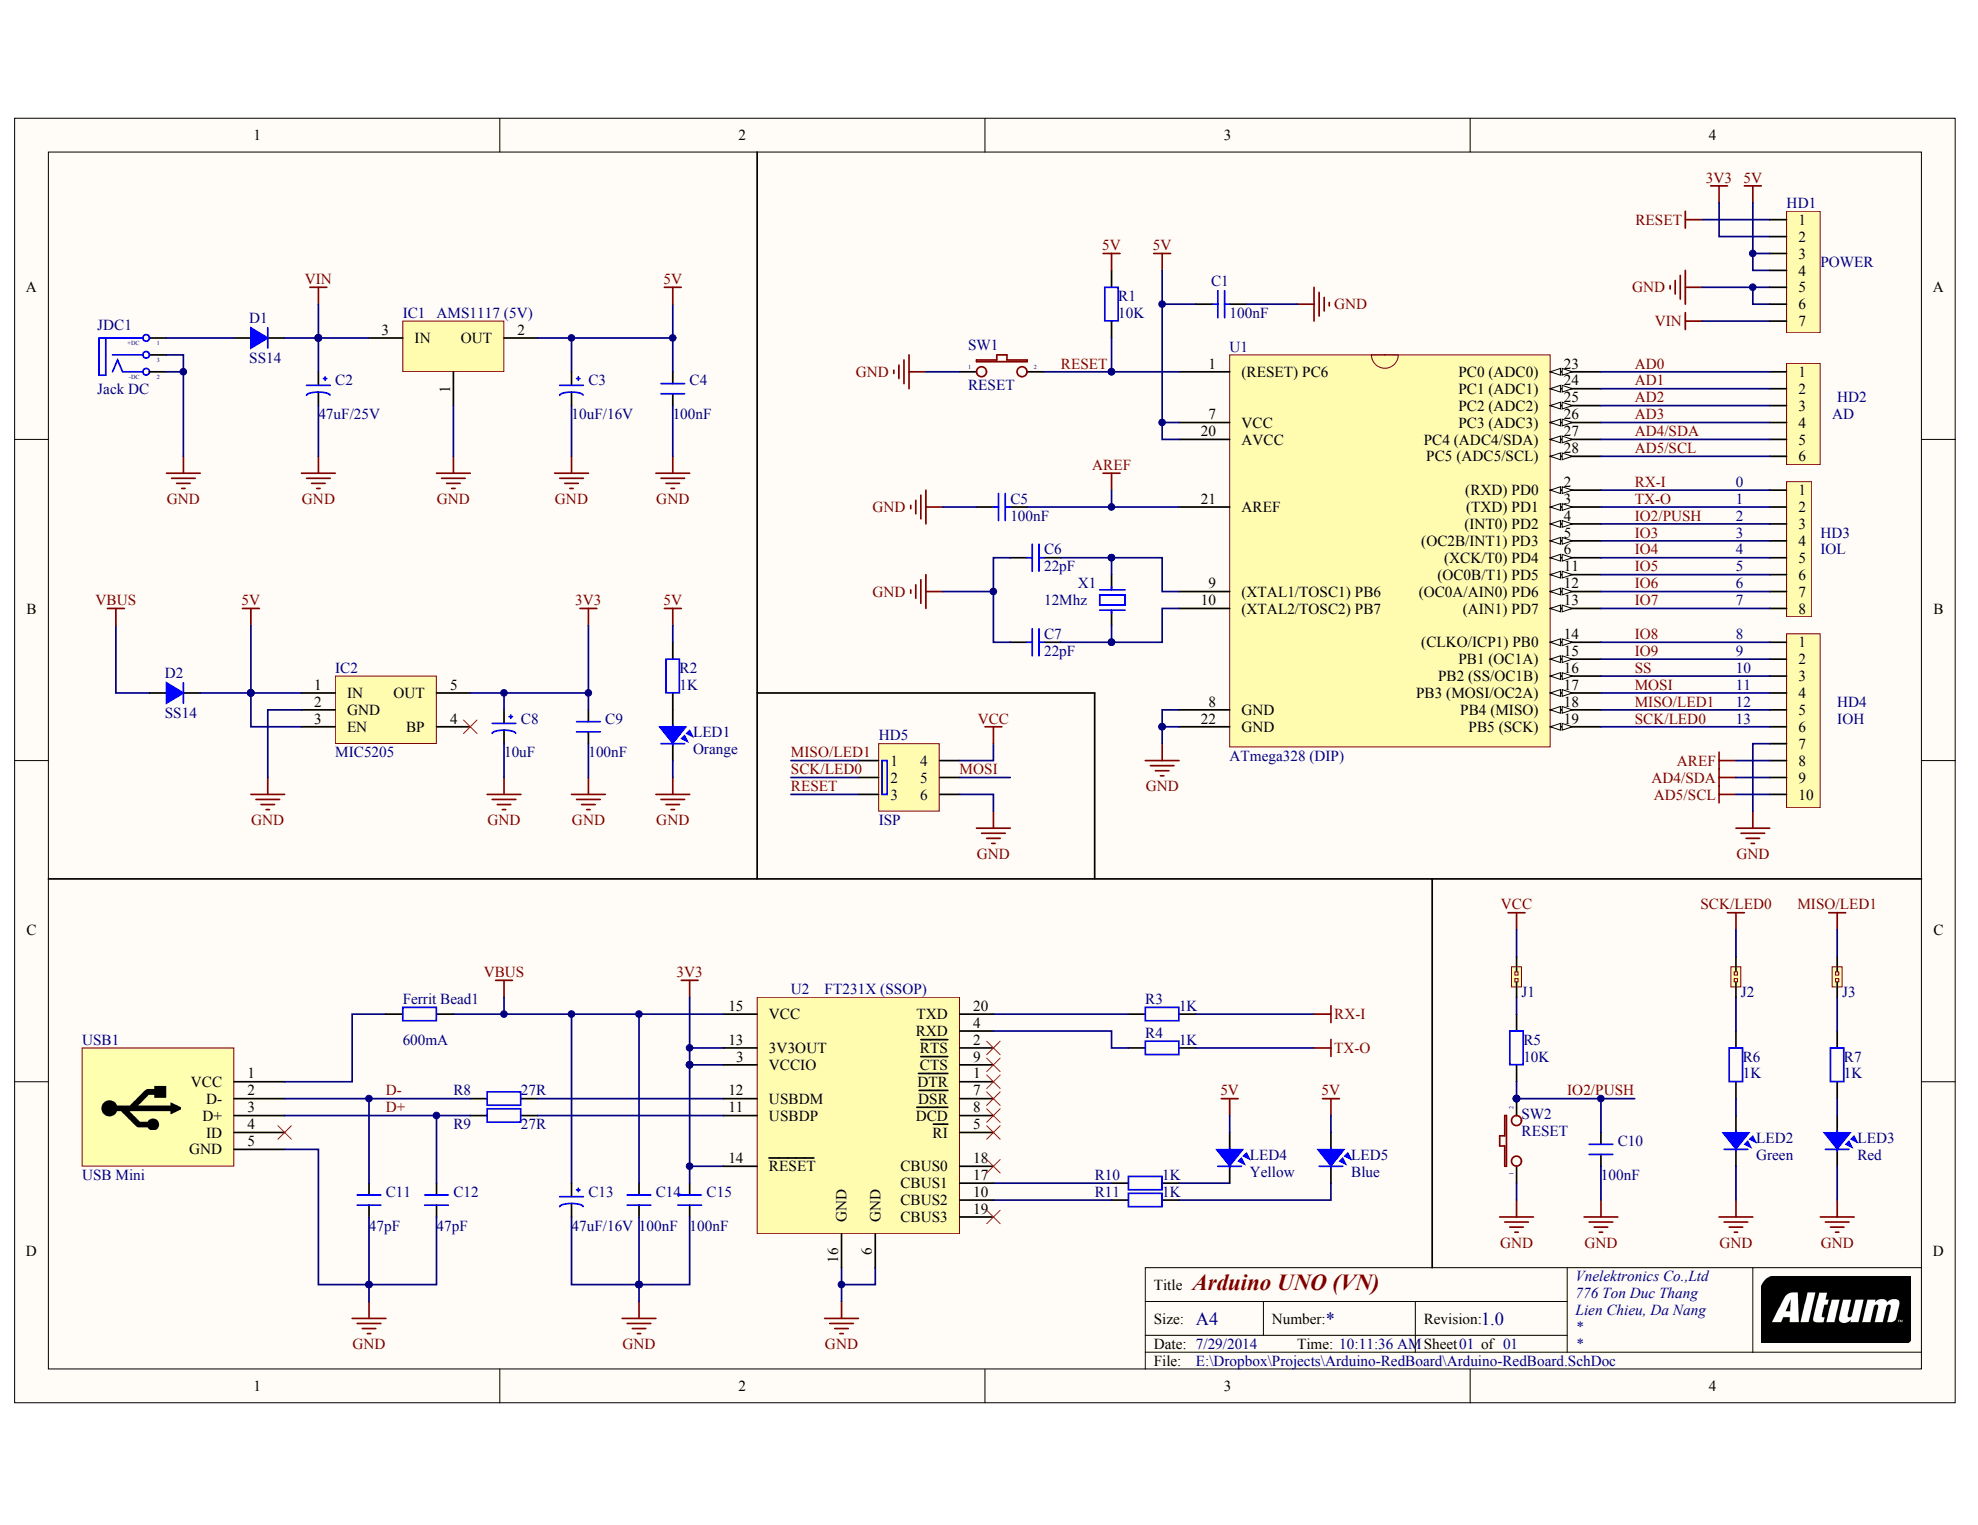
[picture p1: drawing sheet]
# Altium project Arduino-RedBoard.PrjPcb
1 sheet, 51 parts. Net scope: global (net labels, ports and power ports of the same name join across sheets).

## Sheet Arduino-RedBoard.SchDoc: Arduino UNO (VN)
size A4; Author: Tran Tuan; CompanyName: Vnelektronics Co.,Ltd; Organization: Vnelektronics Co.,Ltd; Address1: 776 Ton Duc Thang; Address2: Lien Chieu, Da Nang; Revision: 1.0; SheetNumber: 01; SheetTotal: 01

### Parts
C1  value 100nF  [CAPNTO2.54-3.05x1.78A]  (hidden comment: 5AK102KABAA)
C2  47uF/25V  [CP1/2]
C3  10uF/16V  [CP1/2]
C4  100nF  [CN2]
C5  value 100nF  [CAPNTO2.54-3.05x1.78A]  (hidden comment: 5AK102KABAA)
C6  value 22pF  [CAPNTO2.54-3.05x1.78A]  (hidden comment: 5AK102KABAA)
C7  value 22pF  [CAPNTO2.54-3.05x1.78A]  (hidden comment: 5AK102KABAA)
C8  10uF  [CP1/2]
C9  100nF  [CN2]
C10  100nF  [CN2]
C11  47pF  [CN2]
C12  47pF  [CN2]
C13  47uF/16V  [CP1/2]
C14  100nF  [CN2]
C15  100nF  [CN2]
D1  SS14  [D1A]
D2  SS14  [D1A]
Ferrit_Bead1  600mA  [AXIAL-0.4]
HD1  POWER
HD2  AD
HD3  IOL  [HED8]
HD4  IOH
HD5  ISP
IC1  AMS1117 (5V)
IC2  MIC5205
J1  Short Jump  (value not drawn)
J2  Short Jump  (value not drawn)
J3  Short Jump  (value not drawn)
JDC1  Jack DC  [DC-IN]
LED1  Orange  [LED-3]
LED2  Green  [LED-3]
LED3  Red  [LED-3]
LED4  Yellow  [LED-3]
LED5  Blue  [LED-3]
R1  value 10K  [AXIAL-0.4]  (hidden comment: Res2)
R2  value 1K  [AXIAL-0.4]  (hidden comment: Res2)
R3  value 1K  [AXIAL-0.4]  (hidden comment: Res2)
R4  value 1K  [AXIAL-0.4]  (hidden comment: Res2)
R5  value 10K  [AXIAL-0.4]  (hidden comment: Res2)
R6  value 1K  [AXIAL-0.4]  (hidden comment: Res2)
R7  value 1K  [AXIAL-0.4]  (hidden comment: Res2)
R8  value 27R  [AXIAL-0.4]  (hidden comment: Res2)
R9  value 27R  [AXIAL-0.4]  (hidden comment: Res2)
R10  value 1K  [AXIAL-0.4]  (hidden comment: Res2)
R11  value 1K  [AXIAL-0.4]  (hidden comment: Res2)
SW1  RESET  [SW2]
SW2  RESET  [SW2]
U1  ATmega328 (DIP)
U2  FT231X (SSOP)
USB1  USB Mini  [USB_B_MINI]
X1  12Mhz  [CRYSTAL]

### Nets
3V3: C8.1 C9.2 C15.2 HD1.2 IC2.5(OUT) U2.3(VCCIO) U2.13(3V3OUT) U2.14(~{RESET})
5V: C1.2 C3.1 C4.2 D2.2(K) HD1.3 HD1.4 IC1.2(OUT) IC2.1(IN) IC2.3(EN) LED4.1 LED5.1 R1.2 R2.2 U1.7(VCC) U1.20(AVCC)
AD4/SDA: HD2.5 HD4.9 U1.27(PC4_(ADC4/SDA))
AD5/SCL: HD2.6 HD4.10 U1.28(PC5_(ADC5/SCL))
AREF: C5.2 HD4.8 U1.21(AREF)
GND: C1.1 C2.2 C3.2 C4.1 C5.1 C6.1 C7.1 C8.2 C9.1 C10.1 C11.1 C12.1 C13.2 C14.2 C15.1 HD1.5 HD1.6 HD4.7 HD5.6 IC1.1(GND) IC2.2(GND) JDC1.2(TN) JDC1.3(S) LED1.2 LED2.2 LED3.2 SW1.1 SW2.1 U1.8(GND) U1.22(GND) U2.6(GND) U2.16(GND) USB1.5(GND)
MISO/LED1: HD4.5 HD5.1 J3.2 U1.18(PB4_(MISO))
RESET: HD1.1 HD5.3 R1.1 SW1.2 U1.1((RESET)_PC6)
RX-I: HD3.1 R3.2 U1.2((RXD)_PD0)
SCK/LED0: HD4.6 HD5.2 J2.2 U1.19(PB5_(SCK))
TX-O: HD3.2 R4.2 U1.3((TXD)_PD1)
VBUS: C13.1 C14.1 D2.1(A) Ferrit_Bead1.2 U2.15(VCC)
VCC: HD5.4 J1.2
VIN: C2.1 D1.2(K) HD1.7 IC1.3(IN)
AD0: HD2.1 U1.23(PC0_(ADC0))
AD1: HD2.2 U1.24(PC1_(ADC1))
AD2: HD2.3 U1.25(PC2_(ADC2))
AD3: HD2.4 U1.26(PC3_(ADC3))
D+: C12.2 R9.2 USB1.3(D+)
D-: C11.2 R8.2 USB1.2(D-)
IO2/PUSH: C10.2 HD3.3 R5.1 SW2.2 U1.4((INT0)_PD2)
IO3: HD3.4 U1.5((OC2B/INT1)_PD3)
IO4: HD3.5 U1.6((XCK/T0)_PD4)
IO5: HD3.6 U1.11((OC0B/T1)_PD5)
IO6: HD3.7 U1.12((OC0A/AIN0)_PD6)
IO7: HD3.8 U1.13((AIN1)_PD7)
IO8: HD4.1 U1.14((CLKO/ICP1)_PB0)
IO9: HD4.2 U1.15(PB1_(OC1A))
MOSI: HD4.4 HD5.5 U1.17(PB3_(MOSI/OC2A))
SS: HD4.3 U1.16(PB2_(SS/OC1B))
NetC6_2: C6.2 U1.9((XTAL1/TOSC1)_PB6) X1.2
NetC7_2: C7.2 U1.10((XTAL2/TOSC2)_PB7) X1.1
NetD1_1: D1.1(A) JDC1.1(T)
NetFerrit_Bead1_1: Ferrit_Bead1.1 USB1.1(VCC)
NetJ1_1: J1.1 R5.2
NetJ2_1: J2.1 R6.2
NetJ3_1: J3.1 R7.2
NetLED1_1: LED1.1 R2.1
NetLED2_1: LED2.1 R6.1
NetLED3_1: LED3.1 R7.1
NetLED4_2: LED4.2 R10.1
NetLED5_2: LED5.2 R11.1
NetR3_1: R3.1 U2.20(TXD)
NetR4_1: R4.1 U2.4(RXD)
NetR8_1: R8.1 U2.12(USBDM)
NetR9_1: R9.1 U2.11(USBDP)
NetR10_2: R10.2 U2.17(CBUS1)
NetR11_2: R11.2 U2.10(CBUS2)

Not connected (* = marked no-connect by the designer): IC2 4(BP)*; U2 1(~{DTR})* 2(~{RTS})* 5(~{RI})* 7(~{DSR})* 8(~{DCD})* 9(~{CTS})* 18(CBUS0)* 19(CBUS3)*; USB1 4(ID)*

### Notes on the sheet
- 0
- 1
- 2
- (near HD3) 3
- (near HD3) 4
- (near HD3) 5
- 6
- 7
- 8
- 9
- (near HD4) 10
- (near HD4) 11
- (near HD4) 12
- (near HD4) 13
